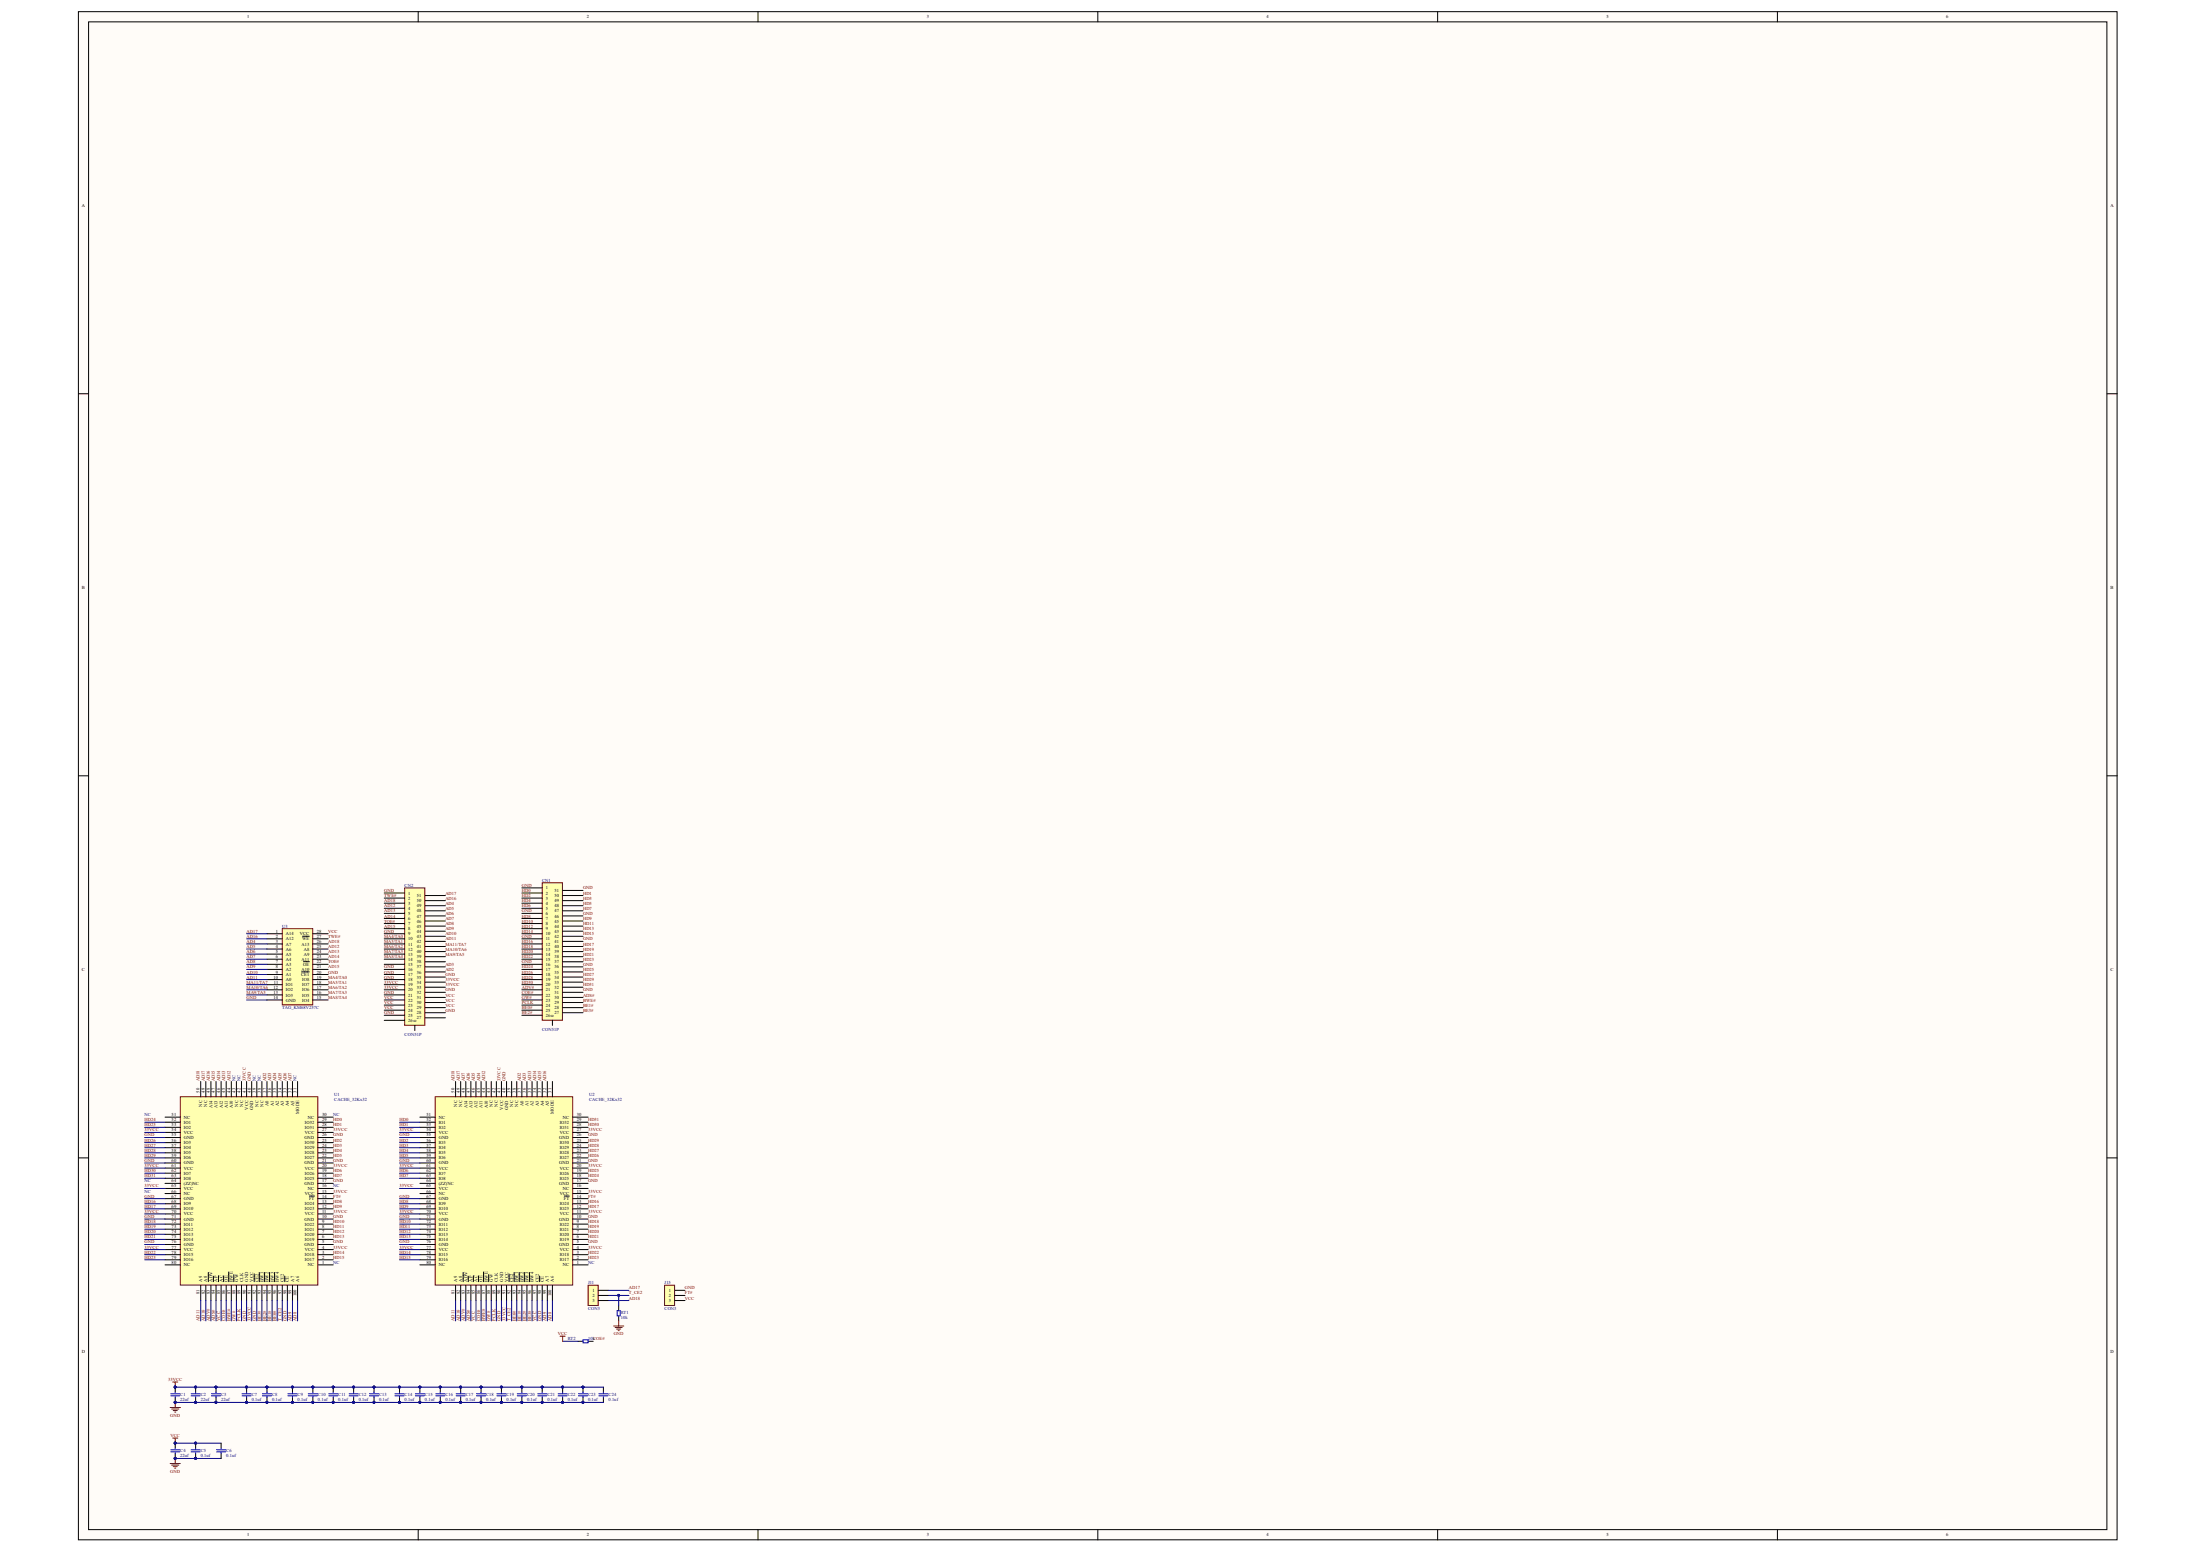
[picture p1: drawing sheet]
# Altium project 0ALD488.PrjPcb
1 sheet, 33 parts. Net scope: global (net labels, ports and power ports of the same name join across sheets).
Board file: PCB1.PcbDoc

## Sheet Sheet1.SchDoc
size 1016 x 762 mm; SheetNumber: 1; SheetTotal: 1

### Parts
C1  22uf  [C0603]
C2  22uf  [C0603]
C3  22uf  [C0603]
C4  22uf  [C0603]
C5  0.1uf  [C0603]
C6  0.1uf  [C0603]
C7  0.1uf  [C0603]
C8  0.1uf  [C0603]
C9  0.1uf  [C0603]
C10  0.1uf  [C0603]
C11  0.1uf  [C0603]
C12  0.1uf  [C0603]
C13  0.1uf  [C0603]
C14  0.1uf  [C0603]
C15  0.1uf  [C0603]
C16  0.1uf  [C0603]
C17  0.1uf  [C0603]
C18  0.1uf  [C0603]
C19  0.1uf  [C0603]
C20  0.1uf  [C0603]
C21  0.1uf  [C0603]
C22  0.1uf  [C0603]
C23  0.1uf  [C0603]
C24  0.1uf  [C0603]
CN1  CON51P  [BTB1.0-51P]
CN2  CON51P  [BTB1.0-51P]
J11  CON3  [JMP]
J15  CON3  [JMP]
RT1  10k  [R0603]
RT2  10k  [R0603]
U1  CACHE_32Kx32  [PQFP100B]
U2  CACHE_32Kx32  [PQFP100B]
U3  TAG_KM68V257C  [SOJ-28]

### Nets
33VCC: C1.1 C2.1 C3.1 C7.1 C8.1 C9.1 C10.1 C11.1 C12.1 C13.1 C14.1 C15.1 C16.1 C17.1 C18.1 C19.1 C20.1 C21.1 C22.1 C23.1 C24.1 CN2.19 CN2.20 CN2.33 CN2.34 U1.4(VCC) U1.11(VCC) U1.15(VCC) U1.20(VCC) U1.27(VCC) U1.41(VCC) U1.54(VCC) U1.61(VCC) U1.65(VCC) U1.70(VCC) U1.77(VCC) U1.91(VCC) U2.4(VCC) U2.11(VCC) U2.15(VCC) U2.20(VCC) U2.27(VCC) U2.41(VCC) U2.54(VCC) U2.61(VCC) U2.65(VCC) U2.70(VCC) U2.77(VCC) U2.91(VCC)
GND: C1.2 C2.2 C3.2 C4.2 C5.2 C6.2 C7.2 C8.2 C9.2 C10.2 C11.2 C12.2 C13.2 C14.2 C15.2 C16.2 C17.2 C18.2 C19.2 C20.2 C21.2 C22.2 C23.2 C24.2 CN1.1 CN1.6 CN1.11 CN1.16 CN1.31 CN1.36 CN1.41 CN1.46 CN1.51 CN2.1 CN2.9 CN2.16 CN2.17 CN2.18 CN2.21 CN2.25 CN2.28 CN2.32 CN2.35 J15.1 RT1.2 U1.5(GND) U1.10(GND) U1.17(GND) U1.21(GND) U1.26(GND) U1.40(GND) U1.55(GND) U1.60(GND) U1.67(GND) U1.71(GND) U1.76(GND) U1.90(GND) U1.92(~{CE2}) U1.98(~{CE}) U2.5(GND) U2.10(GND) U2.17(GND) U2.21(GND) U2.26(GND) U2.40(GND) U2.55(GND) U2.60(GND) U2.67(GND) U2.71(GND) U2.76(GND) U2.90(GND) U2.98(~{CE}) U3.14(GND) U3.20(~{CE1})
VCC: C4.1 C5.1 C6.1 CN2.22 CN2.23 CN2.24 CN2.29 CN2.30 CN2.31 J15.3 RT2.2 U1.85(~{AC}) U2.85(~{AC}) U2.97(CE2) U3.28(VCC)
AD2: CN2.36 U1.37(A0) U2.37(A0)
AD3: CN2.37 U1.36(A1) U2.36(A1)
AD4: CN2.49 U1.35(A2) U2.45(A11) U3.3(A7)
AD5: CN2.48 U1.34(A3) U2.46(A12) U3.4(A6)
AD6: CN2.47 U1.33(A4) U2.47(A13) U3.5(A5)
AD7: CN2.46 U1.32(A5) U2.48(A14) U3.6(A4)
AD8: CN2.45 U1.100(A6) U2.100(A6) U3.7(A3)
AD9: CN2.44 U1.99(A7) U2.99(A7) U3.8(A2)
AD10: CN2.43 U1.82(A8) U2.82(A8) U3.9(A1)
AD11: CN2.42 U1.81(A9) U2.81(A9) U3.10(A0)
AD12: CN2.4 U1.44(A10) U2.44(A10) U3.25(A8)
AD13: CN2.5 U1.45(A11) U2.35(A2) U3.24(A9)
AD14: CN2.6 U1.46(A12) U2.34(A3) U3.23(A11)
AD15: CN2.8 U1.47(A13) U2.33(A4) U3.21(A10)
AD16: CN2.50 U1.48(A14) U2.32(A5) U3.2(A12)
AD17: CN2.51 J11.1 U1.49(NC) U2.49(NC) U3.1(A14)
AD18: CN2.3 J11.3 U1.50(NC) U2.50(NC) U3.26(A13)
ADS#: CN1.30 U1.84(~{AP}) U2.84(~{AP})
ADV#: CN1.21 U1.83(~{ADV}) U2.83(~{ADV})
BE0#: CN1.25 U1.96(~{BW4}) U2.93(~{BW1})
BE1#: CN1.28 U1.95(~{BW3}) U2.94(~{BW2})
BE2#: CN1.26 U1.94(~{BW2}) U2.95(~{BW3})
BE3#: CN1.27 U1.93(~{BW1}) U2.96(~{BW4})
BWE#: CN1.29 U1.87(~{BWE}) U2.87(~{BWE})
COE#: CN1.22 RT2.1 U1.86(~{OE}) U2.86(~{OE})
FT#: J15.2 U1.14(~{FT}) U2.14(~{FT})
GW#: CN1.23 U1.88(~{GW}) U2.88(~{GW})
HD0: CN1.2 U1.29(IO32) U2.52(IO1)
HD1: CN1.50 U1.28(IO31) U2.53(IO2)
HD2: CN1.3 U1.25(IO30) U2.56(IO3)
HD3: CN1.49 U1.24(IO29) U2.57(IO4)
HD4: CN1.4 U1.23(IO28) U2.58(IO5)
HD5: CN1.48 U1.22(IO27) U2.59(IO6)
HD6: CN1.5 U1.19(IO26) U2.62(IO7)
HD7: CN1.47 U1.18(IO25) U2.63(IO8)
HD8: CN1.7 U1.13(IO24) U2.68(IO9)
HD9: CN1.45 U1.12(IO23) U2.69(IO10)
HD10: CN1.8 U1.9(IO22) U2.72(IO11)
HD11: CN1.44 U1.8(IO21) U2.73(IO12)
HD12: CN1.9 U1.7(IO20) U2.74(IO13)
HD13: CN1.43 U1.6(IO19) U2.75(IO14)
HD14: CN1.10 U1.3(IO18) U2.78(IO15)
HD15: CN1.42 U1.2(IO17) U2.79(IO16)
HD16: CN1.12 U1.68(IO9) U2.13(IO24)
HD17: CN1.40 U1.69(IO10) U2.12(IO23)
HD18: CN1.13 U1.72(IO11) U2.9(IO22)
HD19: CN1.39 U1.73(IO12) U2.8(IO21)
HD20: CN1.14 U1.74(IO13) U2.7(IO20)
HD21: CN1.38 U1.75(IO14) U2.6(IO19)
HD22: CN1.15 U1.78(IO15) U2.3(IO18)
HD23: CN1.37 U1.79(IO16) U2.2(IO17)
HD24: CN1.17 U1.52(IO1) U2.18(IO25)
HD25: CN1.35 U1.53(IO2) U2.19(IO26)
HD26: CN1.18 U1.56(IO3) U2.22(IO27)
HD27: CN1.34 U1.57(IO4) U2.23(IO28)
HD28: CN1.19 U1.58(IO5) U2.24(IO29)
HD29: CN1.33 U1.59(IO6) U2.25(IO30)
HD30: CN1.20 U1.62(IO7) U2.28(IO31)
HD31: CN1.32 U1.63(IO8) U2.29(IO32)
MA4/TA0: CN2.10 U3.19(IO8)
MA5/TA1: CN2.11 U3.18(IO7)
MA6/TA2: CN2.12 U3.17(IO6)
MA7/TA3: CN2.13 U3.16(IO5)
MA8/TA4: CN2.14 U3.15(IO4)
MA9/TA5: CN2.39 U3.13(IO3)
MA10/TA6: CN2.40 U3.12(IO2)
MA11/TA7: CN2.41 U3.11(IO1)
PCLK: CN1.24 U1.89(CLK) U2.89(CLK)
T_CE2: J11.2 RT1.1 U1.97(CE2) U2.92(~{CE2})
TOE#: CN2.7 U3.22(~{OE})
TWE#: CN2.2 U3.27(~{WE})

Not connected (* = marked no-connect by the designer): CN1 0; CN2 0 15 26 27 38; U1 1(NC) 16(NC) 30(NC) 31(MODE) 38(NC) 39(NC) 42(NC) 43(NC) 51(NC) 64((ZZ)NC) 66(NC) 80(NC); U2 1(NC) 16(NC) 30(NC) 31(MODE) 38(NC) 39(NC) 42(NC) 43(NC) 51(NC) 64((ZZ)NC) 66(NC) 80(NC)

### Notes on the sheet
- (near U1) NC
- NC
- (near U2) NC
